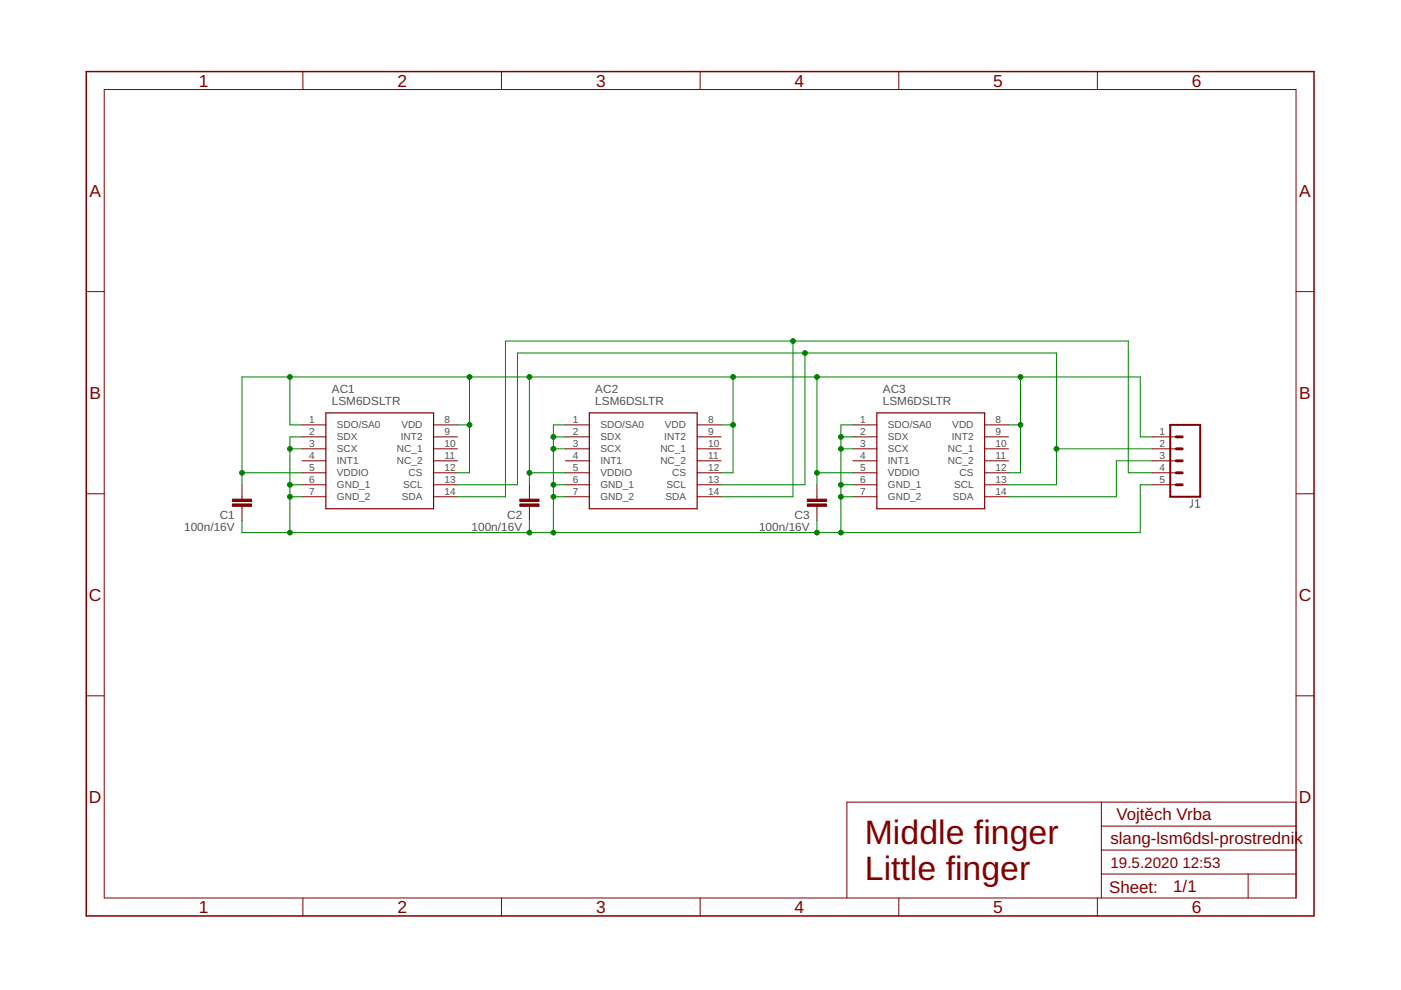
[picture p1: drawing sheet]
<svg xmlns="http://www.w3.org/2000/svg" width="297mm" height="210mm" viewBox="0 0 297 210" stroke-linecap="round" stroke-linejoin="round" font-family="sans-serif">
<path d="M252.8 105.9v1.4l-.2 .2h-.4M253.5 107.5h.9M253.5 106.3l.4-.4v1.6" fill="none" stroke="#505050" stroke-width=".21"/>
<g fill="none" stroke="#800000" stroke-width=".21">
<path d="M22.1 19h252.7v171.4h-252.7zM64.2 15.2v3.8M106.3 15.2v3.8M148.4 15.2v3.8M190.6 15.2v3.8M232.7 15.2v3.8M18.3 61.8h3.8M274.8 61.8h3.8M64 92.6h5.1M64 95.2h5.1M64 97.7h5.1M64 90.1h5.1"/>
<path d="M91.9 92.6h5.1M91.9 95.2h5.1M91.9 97.7h5.1M91.9 90.1h5.1M119.9 92.6h5M119.9 95.2h5M119.9 97.7h5M119.9 90.1h5M147.8 92.6h5.1M147.8 95.2h5.1M147.8 97.7h5.1M147.8 90.1h5.1"/>
<path d="M180.8 92.6h5.1M180.8 95.2h5.1M180.8 97.7h5.1M180.8 90.1h5.1M208.8 92.6h5M208.8 95.2h5M208.8 97.7h5M208.8 90.1h5M244.3 92.6h5.1M244.3 95.2h5.1M244.3 97.7h5.1M18.3 104.7h3.8"/>
<path d="M51.3 102.8v3M51.3 107.4v3M64 100.2h5.1M64 102.8h5.1M64 105.3h5.1M91.9 100.2h5.1M91.9 102.8h5.1M91.9 105.3h5.1M112.2 102.8v3M112.2 107.4v3M119.9 100.2h5M119.9 102.8h5"/>
<path d="M119.9 105.3h5M147.8 100.2h5.1M147.8 102.8h5.1M147.8 105.3h5.1M173.2 102.8v3M173.2 107.4v3M180.8 100.2h5.1M180.8 102.8h5.1M180.8 105.3h5.1M208.8 100.2h5M208.8 102.8h5M208.8 105.3h5"/>
<path d="M244.3 100.2h5.1M244.3 102.8h5.1M274.8 104.7h3.8M18.3 147.5h3.8M274.8 147.5h3.8M233.5 170.1v20.3M233.5 175.2h41.3M274.8 170.1h-95.2v20.3M64.2 190.4v3.8M106.3 190.4v3.8M148.4 190.4v3.8M190.6 190.4v3.8"/>
<path d="M232.7 190.4v3.8M233.5 185.3h41.3M233.5 180.2h41.3M264.6 185.3v5.1"/>
</g>
<g fill="#800000" stroke="#800000" stroke-width=".21">
<path d="M49.3 105.8h4v.5h-4z"/>
<path d="M49.3 106.8h4v.6h-4z"/>
<path d="M110.2 105.8h4.1v.5h-4.1z"/>
<path d="M110.2 106.8h4.1v.6h-4.1z"/>
<path d="M171.2 105.8h4v.5h-4z"/>
<path d="M171.2 106.8h4v.6h-4z"/>
</g>
<path d="M248.1 90.1h6.4v15.2h-6.4z" fill="none" stroke="#800000" stroke-width=".42"/>
<path d="M249.4 97.7h1.3M249.4 95.2h1.3M249.4 92.6h1.3M249.4 102.8h1.3M249.4 100.2h1.3" fill="none" stroke="#800000" stroke-width=".61"/>
<path d="M69.1 87.5h22.8v20.4h-22.8zM124.9 87.5h22.9v20.4h-22.9zM185.9 87.5h22.9v20.4h-22.9z" fill="none" stroke="#800000" stroke-width=".25"/>
<path d="M18.3 15.2h260.3v179h-260.3z" fill="none" stroke="#800000" stroke-width=".32"/>
<g fill="none" stroke="#008000" stroke-width=".21">
<path d="M61.5 79.9v10.2h2.5M99.5 79.9v20.3h-2.5M112.2 79.9v22.9M155.4 79.9v20.3h-2.5M168.1 72.3v33h-15.2M170.7 74.8v28h-17.8M173.2 79.9v22.9M216.4 79.9v20.3h-2.6M61.5 95.2h2.5M64 92.6h-2.5v20.3M97 90.1h2.5M117.3 92.6h2.6"/>
<path d="M117.3 95.2h2.6M119.9 90.1h-2.6v22.8M152.9 90.1h2.5M178.3 92.6h2.5M178.3 95.2h2.5M180.8 90.1h-2.5v22.8M213.8 90.1h2.6M224 95.2h20.3M244.3 92.6h-2.5v-12.7h-190.5v22.9M244.3 97.7h-7.6v7.6h-22.9M51.3 100.2h12.7M61.5 102.8h2.5"/>
<path d="M61.5 105.3h2.5M97 102.8h12.7v-28h114.3v28h-10.2M112.2 100.2h7.7M112.2 110.4v2.5M117.3 102.8h2.6M117.3 105.3h2.6M173.2 100.2h7.6M173.2 110.4v2.5M178.3 102.8h2.5M178.3 105.3h2.5M244.3 102.8h-2.5v10.1h-190.5v-2.5M244.3 100.2h-5.1v-27.9h-132v33h-10.2"/>
</g>
<g fill="#008000" stroke="#008000" stroke-width=".21">
<circle cx="51.3" cy="100.2" r=".51"/>
<circle cx="99.5" cy="79.9" r=".51"/>
<circle cx="216.4" cy="79.9" r=".51"/>
<circle cx="155.4" cy="79.9" r=".51"/>
<circle cx="112.2" cy="79.9" r=".51"/>
<circle cx="112.2" cy="100.2" r=".51"/>
<circle cx="173.2" cy="79.9" r=".51"/>
<circle cx="173.2" cy="100.2" r=".51"/>
<circle cx="61.5" cy="79.9" r=".51"/>
<circle cx="99.5" cy="90.1" r=".51"/>
<circle cx="155.4" cy="90.1" r=".51"/>
<circle cx="216.4" cy="90.1" r=".51"/>
<circle cx="61.5" cy="105.3" r=".51"/>
<circle cx="61.5" cy="102.8" r=".51"/>
<circle cx="61.5" cy="95.2" r=".51"/>
<circle cx="117.3" cy="105.3" r=".51"/>
<circle cx="117.3" cy="102.8" r=".51"/>
<circle cx="117.3" cy="95.2" r=".51"/>
<circle cx="61.5" cy="112.9" r=".51"/>
<circle cx="112.2" cy="112.9" r=".51"/>
<circle cx="178.3" cy="105.3" r=".51"/>
<circle cx="178.3" cy="102.8" r=".51"/>
<circle cx="178.3" cy="95.2" r=".51"/>
<circle cx="117.3" cy="112.9" r=".51"/>
<circle cx="173.2" cy="112.9" r=".51"/>
<circle cx="178.3" cy="112.9" r=".51"/>
<circle cx="117.3" cy="92.6" r=".51"/>
<circle cx="178.3" cy="92.6" r=".51"/>
<circle cx="170.7" cy="74.8" r=".51"/>
<circle cx="224" cy="95.2" r=".51"/>
<circle cx="168.1" cy="72.3" r=".51"/>
</g>
<g font-size="7.2" fill="#800000">
<text x="183.4" y="179">Middle finger</text>
<text x="183.4" y="186.6">Little finger</text>
</g>
<g font-size="3.7" fill="#800000">
<text x="42.1" y="18.4">1</text>
<text x="84.3" y="18.4">2</text>
<text x="126.4" y="18.4">3</text>
<text x="168.5" y="18.4">4</text>
<text x="210.6" y="18.4">5</text>
<text x="252.7" y="18.4">6</text>
<text x="19" y="41.7">A</text>
<text x="275.5" y="41.7">A</text>
<text x="19" y="84.5">B</text>
<text x="275.5" y="84.5">B</text>
<text x="18.9" y="127.4">C</text>
<text x="275.4" y="127.4">C</text>
<text x="18.9" y="170.3">D</text>
<text x="275.4" y="170.3">D</text>
<text x="42.1" y="193.6">1</text>
<text x="84.3" y="193.6">2</text>
<text x="126.4" y="193.6">3</text>
<text x="168.5" y="193.6">4</text>
<text x="210.6" y="193.6">5</text>
<text x="252.7" y="193.6">6</text>
</g>
<g font-size="3.6" fill="#800000">
<text x="236.7" y="173.9">Vojtěch Vrba</text>
<text x="235.4" y="179">slang-lsm6dsl-prostrednik</text>
<text x="235.2" y="189.2">Sheet:</text>
<text x="248.8" y="189.1">1/1</text>
</g>
<g font-size="3.2" fill="#800000">
<text x="235.4" y="184">19.5.2020</text>
<text x="250.7" y="184">12:53</text>
</g>
<g font-size="2.5" fill="#505050">
<text x="70.4" y="83.4">AC1</text>
<text x="126.2" y="83.4">AC2</text>
<text x="187.2" y="83.4">AC3</text>
<text x="70.4" y="85.9">LSM6DSLTR</text>
<text x="126.2" y="85.9">LSM6DSLTR</text>
<text x="187.2" y="85.9">LSM6DSLTR</text>
<text x="39" y="112.6">100n/16V</text>
<text x="46.6" y="110">C1</text>
<text x="100" y="112.6">100n/16V</text>
<text x="107.5" y="110">C2</text>
<text x="160.9" y="112.6">100n/16V</text>
<text x="168.5" y="110">C3</text>
</g>
<g font-size="2.1" fill="#505050">
<text x="65.6" y="89.7">1</text>
<text x="94.3" y="89.7">8</text>
<text x="121.4" y="89.7">1</text>
<text x="150.1" y="89.7">8</text>
<text x="182.4" y="89.7">1</text>
<text x="211.1" y="89.7">8</text>
<text x="65.6" y="92.3">2</text>
<text x="65.6" y="94.8">3</text>
<text x="71.4" y="90.8">SDO/SA0</text>
<text x="71.4" y="93.4">SDX</text>
<text x="71.4" y="95.9">SCX</text>
<text x="84.1" y="95.9">NC_1</text>
<text x="85" y="93.4">INT2</text>
<text x="85.1" y="90.8">VDD</text>
<text x="94.3" y="92.3">9</text>
<text x="94.3" y="94.8">10</text>
<text x="121.4" y="92.3">2</text>
<text x="121.4" y="94.8">3</text>
<text x="127.3" y="90.8">SDO/SA0</text>
<text x="127.3" y="93.4">SDX</text>
<text x="127.3" y="95.9">SCX</text>
<text x="140" y="95.9">NC_1</text>
<text x="140.8" y="93.4">INT2</text>
<text x="141" y="90.8">VDD</text>
<text x="150.1" y="92.3">9</text>
<text x="150.1" y="94.8">10</text>
<text x="182.4" y="92.3">2</text>
<text x="182.4" y="94.8">3</text>
<text x="188.2" y="90.8">SDO/SA0</text>
<text x="188.2" y="93.4">SDX</text>
<text x="188.2" y="95.9">SCX</text>
<text x="201" y="95.9">NC_1</text>
<text x="201.8" y="93.4">INT2</text>
<text x="201.9" y="90.8">VDD</text>
<text x="211.1" y="92.3">9</text>
<text x="211.1" y="94.8">10</text>
<text x="245.9" y="92.3">1</text>
<text x="245.9" y="94.8">2</text>
<text x="65.6" y="97.3">4</text>
<text x="65.6" y="99.9">5</text>
<text x="71.4" y="98.5">INT1</text>
<text x="71.4" y="101">VDDIO</text>
<text x="84.1" y="98.5">NC_2</text>
<text x="86.6" y="101">CS</text>
<text x="94.3" y="97.3">11</text>
<text x="94.3" y="99.9">12</text>
<text x="121.4" y="97.3">4</text>
<text x="121.4" y="99.9">5</text>
<text x="127.3" y="98.5">INT1</text>
<text x="127.3" y="101">VDDIO</text>
<text x="140" y="98.5">NC_2</text>
<text x="142.5" y="101">CS</text>
<text x="150.1" y="97.3">11</text>
<text x="150.1" y="99.9">12</text>
<text x="182.4" y="97.3">4</text>
<text x="182.4" y="99.9">5</text>
<text x="188.2" y="98.5">INT1</text>
<text x="188.2" y="101">VDDIO</text>
<text x="201" y="98.5">NC_2</text>
<text x="203.5" y="101">CS</text>
<text x="211.1" y="97.3">11</text>
<text x="211.1" y="99.9">12</text>
<text x="245.9" y="97.3">3</text>
<text x="245.9" y="99.9">4</text>
<text x="65.6" y="102.4">6</text>
<text x="65.6" y="105">7</text>
<text x="71.4" y="103.5">GND_1</text>
<text x="71.4" y="106.1">GND_2</text>
<text x="85.2" y="106.1">SDA</text>
<text x="85.5" y="103.5">SCL</text>
<text x="94.3" y="102.4">13</text>
<text x="94.3" y="105">14</text>
<text x="121.4" y="102.4">6</text>
<text x="121.4" y="105">7</text>
<text x="127.3" y="103.5">GND_1</text>
<text x="127.3" y="106.1">GND_2</text>
<text x="141.1" y="106.1">SDA</text>
<text x="141.3" y="103.5">SCL</text>
<text x="150.1" y="102.4">13</text>
<text x="150.1" y="105">14</text>
<text x="182.4" y="102.4">6</text>
<text x="182.4" y="105">7</text>
<text x="188.2" y="103.5">GND_1</text>
<text x="188.2" y="106.1">GND_2</text>
<text x="202" y="106.1">SDA</text>
<text x="202.3" y="103.5">SCL</text>
<text x="211.1" y="102.4">13</text>
<text x="211.1" y="105">14</text>
<text x="245.9" y="102.4">5</text>
</g>
</svg>
